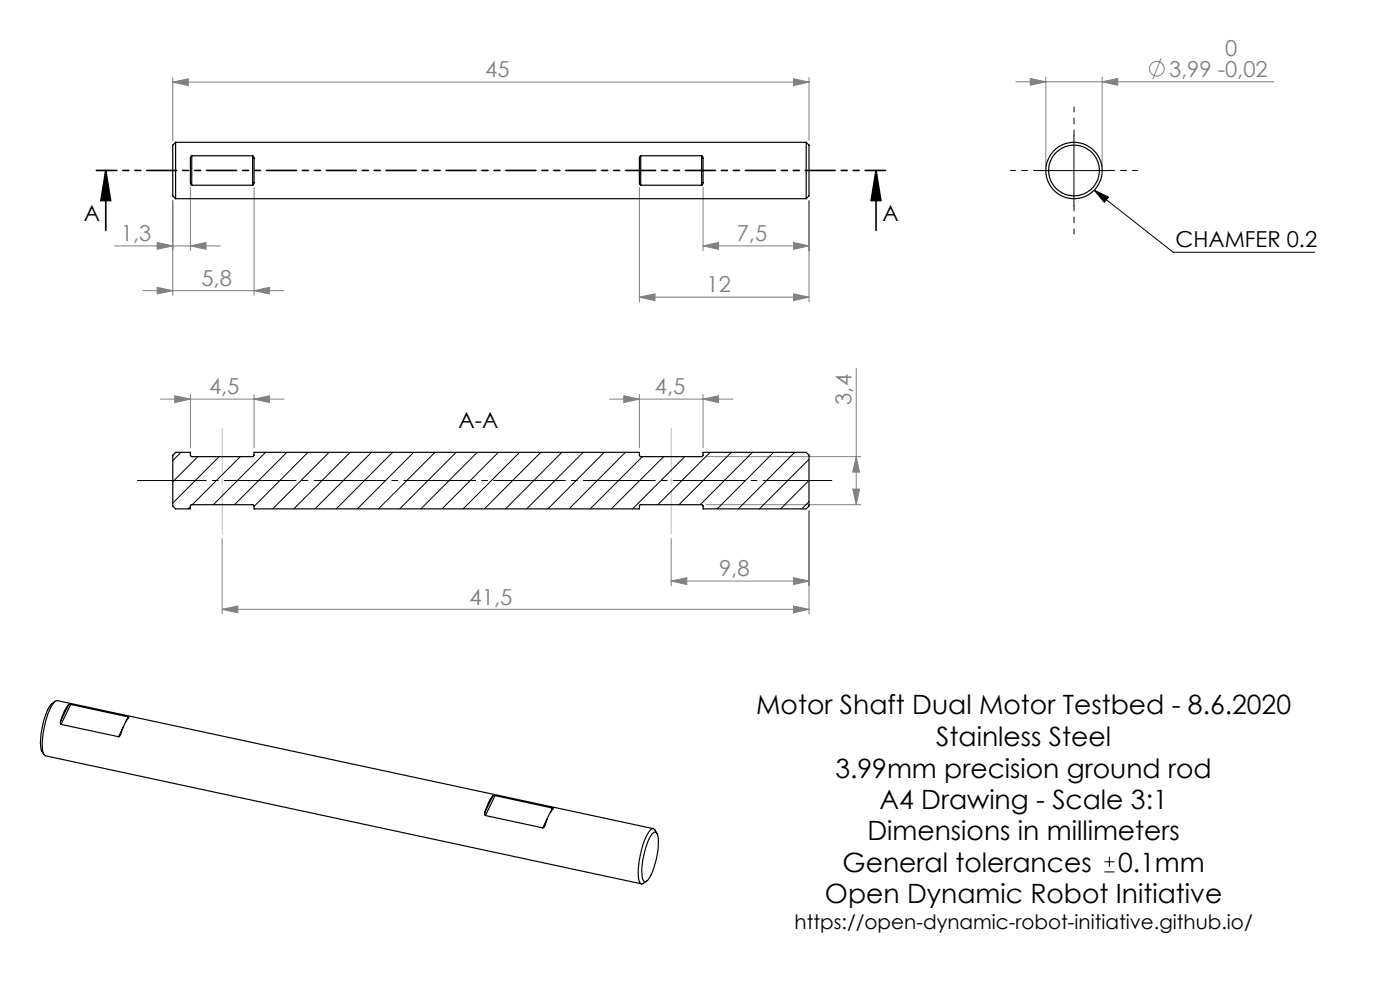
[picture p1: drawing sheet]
<svg xmlns="http://www.w3.org/2000/svg" width="297mm" height="210mm" viewBox="0 0 297 210" stroke-linecap="round" stroke-linejoin="round" font-family="sans-serif">
<g fill="none" stroke="#808080" stroke-width=".21">
<path d="M36.7 17.4l3.2-.7v1.5zM36.7 16.4v13.4M36.7 17.4h134.9M168.3 16.7l3.3 .7-3.3 .8zM171.6 16.4v13.4M215.5 17.3h54.7M218.5 16.6l3.4 .7-3.4 .8zM221.9 16.4v18.8M233.8 17.3l3.3-.7v1.5zM233.8 16.4v18.8M246.3 12.4l-1.8 4.4M40.4 39.7v13.5"/>
<path d="M53.9 39.7v22.9M135.6 39.7v24.4M149.2 39.7v13.5M24.3 52.2h22.4M33.3 51.4l3.4 .8-3.4 .7zM36.7 42.6v20M40.4 52.2l3.3-.8v1.5zM149.2 52.2l3.2-.8v1.5zM149.2 52.2h22.4M168.3 51.4l3.3 .8-3.3 .7zM171.6 42.6v21.5M30.3 61.7h30"/>
<path d="M33.3 61l3.4 .7-3.4 .7zM53.9 61.7l3.3-.7v1.4zM135.6 63l3.4-.7v1.5zM135.6 63h36M168.3 62.3l3.3 .7-3.3 .8zM181.6 78.1v29M34 84.7h26.3M37.1 84l3.3 .7-3.3 .7zM40.4 83.7v11.3M53.9 84.7l3.3-.7v1.4zM53.9 83.7v11.3M129.3 84.7h26.2"/>
<path d="M132.3 84l3.3 .7-3.3 .7zM135.6 83.7v11.3M149.2 84.7l3.2-.7v1.4zM149.2 83.7v11.3M149.8 96.9h32.8M181.6 96.9l.8 3.2h-1.5zM47.1 114.3v16M142.4 114.3v10M149.8 107.1h32.8M171.6 108.3v22M180.9 103.7h1.5l-.8 3.4zM47.1 129.2l3.3-.7v1.5z"/>
<path d="M47.1 129.2h124.5M142.4 123.3l3.3-.8v1.5zM142.4 123.3h29.2M168.3 122.5l3.3 .8-3.3 .7zM168.3 128.5l3.3 .7-3.3 .8z"/>
<circle cx="245.4" cy="14.6" r="1.55"/>
</g>
<path d="M220.3 36.2h15M227.8 28.7v15M232.1 40.3l16.8 13.2h30M232.1 40.3l3.1 1.5-.9 1.1zM234.3 185h2.1M234.3 182.8h2.1M235.3 181.7v2.2" fill="none" stroke="#000" stroke-width=".21"/>
<path d="M22.4 36.2l1.1 6.3h-2.1zM22.4 36.2v12.7M185.8 36.2l1.1 6.3h-2.1zM185.8 36.2v12.7" fill="none" stroke="#000" stroke-width=".35"/>
<path d="M176.5 101.9h-147.4" fill="none" stroke="#000" stroke-width=".21" stroke-dasharray="15.2 1.3 1.3 1.3" stroke-dashoffset=".6"/>
<path d="M220.4 36.2h-6M227.9 28.7v-6M235.4 36.2h5.9M227.9 43.7v5.9" fill="none" stroke="#000" stroke-width=".21" stroke-dasharray="15.2 1.3 1.3 1.3" stroke-dashoffset="14.2"/>
<path d="M187.9 36.2h-167.4" fill="none" stroke="#000" stroke-width=".35" stroke-dasharray="6.3 1.3 1.3 1.3 1.3 1.3" stroke-dashoffset="2"/>
<path d="M47.2 90.9v22.3M142.4 90.9v22.3" fill="none" stroke="#c0c0c0" stroke-width=".21" stroke-dasharray="15.2 1.3 1.3 1.3" stroke-dashoffset="6"/>
<g fill="#000">
<path d="M232.1 40.3l3.1 1.5-.9 1.1z"/>
<path d="M185.8 36.2l1.1 6.3h-2.1zM22.4 36.2l1.1 6.3h-2.1z"/>
</g>
<g fill="#808080">
<path d="M168.3 122.5l3.3 .8-3.3 .7zM142.4 123.3l3.3-.8v1.5zM168.3 128.5l3.3 .7-3.3 .8zM47.1 129.2l3.3-.7v1.5z"/>
<path d="M168.3 51.4l3.3 .8-3.3 .7zM149.2 52.2l3.2-.8v1.5zM168.3 62.3l3.3 .7-3.3 .8zM135.6 63l3.4-.7v1.5z"/>
<path d="M36.7 17.4l3.2-.7v1.5zM168.3 16.7l3.3 .7-3.3 .8zM33.3 51.4l3.4 .8-3.4 .7zM40.4 52.2l3.3-.8v1.5zM33.3 61l3.4 .7-3.4 .7zM53.9 61.7l3.3-.7v1.4zM37.1 84l3.3 .7-3.3 .7zM53.9 84.7l3.3-.7v1.4zM132.3 84l3.3 .7-3.3 .7zM149.2 84.7l3.2-.7v1.4zM218.5 16.6l3.4 .7-3.4 .8zM233.8 17.3l3.3-.7v1.5z"/>
<path d="M181.6 96.9l.8 3.2h-1.5zM180.9 103.7h1.5l-.8 3.4z"/>
</g>
<g fill="none" stroke="#000" stroke-width=".25">
<path d="M37.3 30.2v11.9M37.3 30.2l-.6 .6v10.7l.6 .6M37.3 30.2h133.7M40.7 33l-.1 .1a10.2 10.2 0 0 0-.2 3.7v2l.3 .5M40.7 39.3h12.9M40.7 33h12.9M40.7 33v6.3M53.6 33l.3 .3v.3v5.2l-.1 .4-.2 .1M53.6 33v6.3M135.9 33v.1a10.2 10.2 0 0 0-.3 3.7v2l.3 .5M135.9 39.3h12.9M135.9 33h12.9"/>
<path d="M135.9 33v6.3M148.8 33l.3 .3 .1 .3v5.2l-.2 .4-.2 .1M148.8 33v6.3M171 30.2v11.9M171 30.2l.6 .6v10.7l-.6 .6M37.3 42.1h133.7M36.7 96.5l.6-.6h3.1v.7l.3 .3h12.9l.3-.2v-.8h81.7v.7l.3 .3h12.9l.3-.2 .1-.8h21.8l.6 .6v10.8l-.6 .6h-21.8v-.6l-.3-.2h-13.1l-.2 .2v.6h-81.7v-.6l-.2-.2h-13.1l-.2 .2v.6h-3.1l-.6-.6zM11.7 148.8a5.1 5.1 0 0 0-2.2 3.5 13.5 13.5 0 0 0-.7 7l.5 .7M12.8 153v.5l.1 .2M12.9 153.7l12.3 2.6M14.5 149.5a8.3 8.3 0 0 0-1.7 3.5M14.5 149.5l-1.7 3.5"/>
<path d="M15 149.4l-.5 .1M15 149.4l12.2 2.7M15 149.4l-2.1 4.3M26.1 154.2l-.9 2.1M27.2 152.1l.1 .1a11.4 11.4 0 0 0-1.9 3.9l-.2 .2M27.2 152.1l-.5 1M102.9 172.3l-.1 .3 .2 .4M103 173l12.1 2.6M104.5 168.9a9 9 0 0 0-1.6 3.4M104.5 168.9l-1.6 3.4M105 168.8l-.5 .1M105 168.8l12.2 2.6"/>
<path d="M105 168.8l-2 4.2M116.1 173.6l-1 2M117.2 171.4l.2 .1a12.4 12.4 0 0 0-2 4l-.3 .1M117.2 171.4l-.5 1M138.5 176.7a.56 .56 0 0 1 .7-.2 .56 .56 0 0 1 .3 .7 15.3 15.3 0 0 1-2.1 9.5 .55 .55 0 0 1-.6 .3 .55 .55 0 0 1-.5-.5 15.4 15.4 0 0 1 2-9.6zM138.6 175.8l-126.5-27.2a4.2 4.2 0 0 0-1.9 2.7 17.4 17.4 0 0 0-1.1 8.3l.3 .6 .3 .1 126.4 27.2M139.3 176.8l-.4-.8a.59 .59 0 0 0-1 .2 16.9 16.9 0 0 0-2.3 10.6 .59 .59 0 0 0 .3 .6 .59 .59 0 0 0 .6 0l.7-.5"/>
<circle cx="227.8" cy="36.2" r="5.4"/>
<circle cx="227.8" cy="36.2" r="6"/>
</g>
<g fill="none" stroke="#000" stroke-width=".21">
<path d="M38.4 95.9l-1.7 1.8M42 96.9l-5.3 5.3M46.5 96.9l-9.8 9.8M51 96.9l-10.2 10.2M56.3 95.9l-11 11.2M60.9 95.9l-11.2 11.2M65.3 95.9l-11.4 11.5M69.8 95.9l-11.9 12M74.3 95.9l-12 12M78.8 95.9l-12 12M83.3 95.9l-12 12M87.8 95.9l-12 12"/>
<path d="M92.3 95.9l-12 12M96.8 95.9l-12 12M101.2 95.9l-11.9 12M105.7 95.9l-11.9 12M110.2 95.9l-12 12M114.7 95.9l-11.9 12M119.2 95.9l-12 12M123.7 95.9l-12 12M128.2 95.9l-12 12M132.7 95.9l-12 12M136.3 96.9l-11.1 11M140.8 96.9l-11.1 11"/>
<path d="M145.3 96.9l-11.1 11M150.6 95.9l-11 11.2M155.2 95.9l-11.2 11.2M159.6 95.9l-11 11.2M164.1 95.9l-11.9 12M168.6 95.9l-12 12M171.6 97.4l-10.5 10.5M40.4 107.4l-.5 .5M171.6 101.9l-6 6M171.6 106.4l-1.5 1.5"/>
</g>
<g font-size="5.6">
<text x="160.4" y="151.5">Motor Shaft Dual Motor Testbed - 8.6.2020</text>
<text x="198.6" y="158.3">Stainless Steel</text>
<text x="177.2" y="165">3.99mm precision ground rod</text>
<text x="186.6" y="171.6">A4 Drawing - Scale 3:1</text>
<text x="184" y="178.3">Dimensions in millimeters</text>
<text x="178.7" y="184.9">General tolerances</text>
<text x="237.2" y="184.9">0.1mm</text>
<text x="175" y="191.6">Open Dynamic Robot Initiative</text>
</g>
<g font-size="4.7" fill="#808080">
<text x="259.9" y="11.8">0</text>
<text x="102.9" y="16.4">45</text>
<text x="248" y="16.3">3,99 -0,02</text>
<text x="25.7" y="51.1">1,3</text>
<text x="156.3" y="51.1">7,5</text>
<text x="42.7" y="60.6">5,8</text>
<text x="149.9" y="62">12</text>
<text x="44.3" y="83.6">4,5</text>
<text x="138.9" y="83.6">4,5</text>
<text x="180.6" y="85.8" transform="rotate(-90 180.6 85.8)">3,4</text>
<text x="152.6" y="122.2">9,8</text>
<text x="99.6" y="128.2">41,5</text>
</g>
<g font-size="4.7">
<text x="17.7" y="46.8">A</text>
<text x="187.2" y="46.8">A</text>
<text x="249.4" y="52.4">CHAMFER 0.2</text>
<text x="97.3" y="90.7">A-A</text>
</g>
<text font-size="4.2" x="168.6" y="197.1">https://open-dynamic-robot-initiative.github.io/</text>
</svg>
